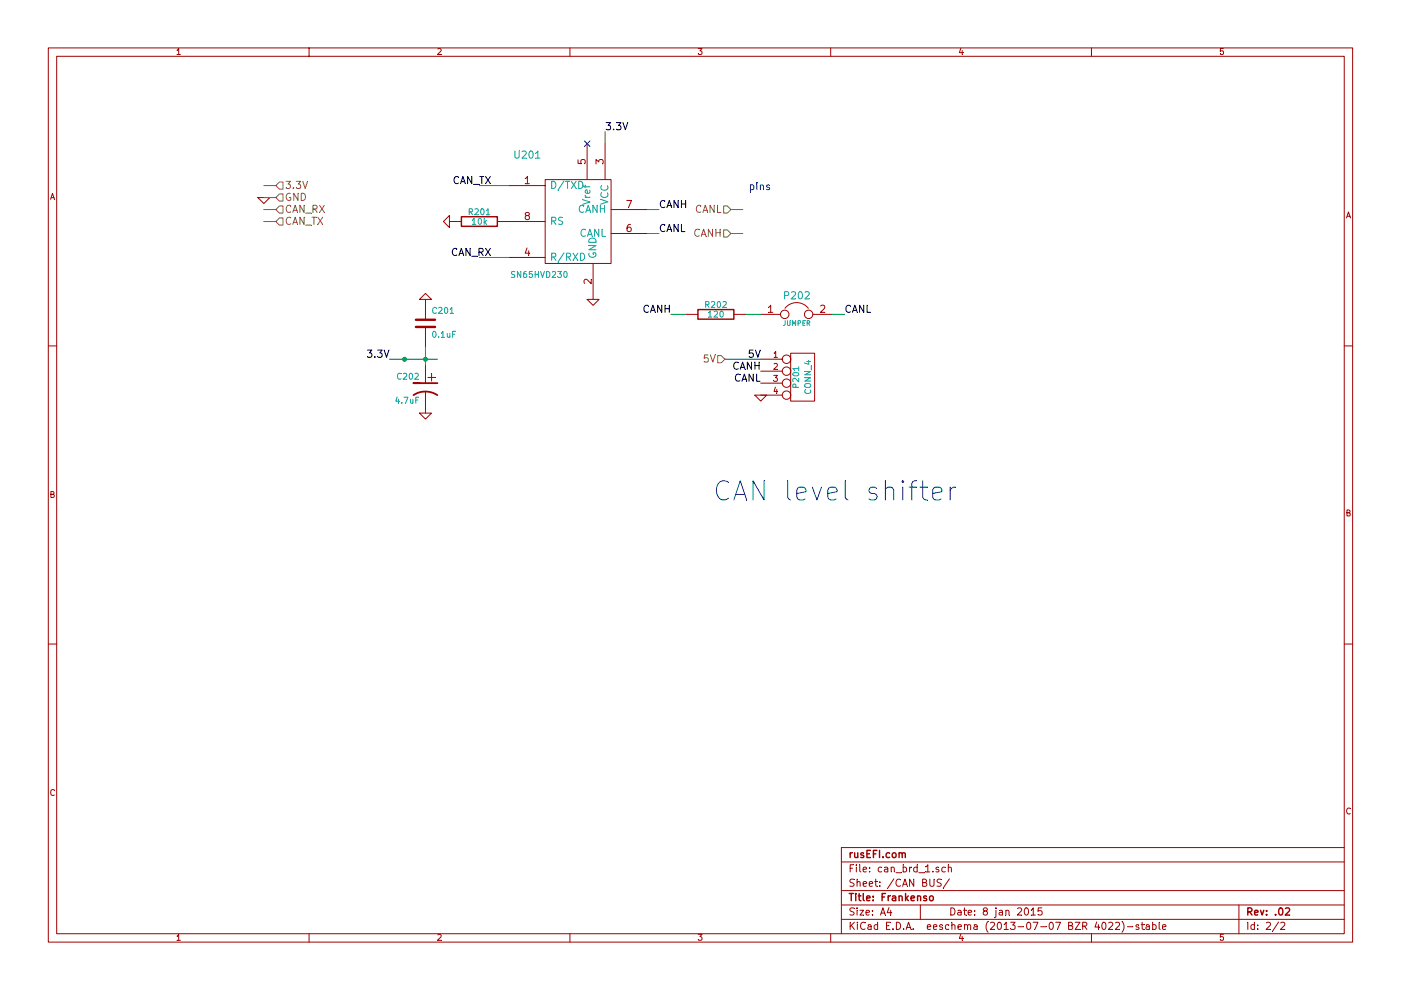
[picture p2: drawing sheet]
EESchema Schematic File Version 2
LIBS:power
LIBS:device
LIBS:conn
LIBS:linear
LIBS:regul
LIBS:art-electro-stm32
LIBS:art-electro-ic
LIBS:art-electro-power
LIBS:transistors
LIBS:art-electro-conn
LIBS:mini48-stm32-cache
EELAYER 27 0
EELAYER END
$Descr A4 11693 8268
encoding utf-8
Sheet 2 2
Title "Frankenso"
Date "8 jan 2015"
Rev ".02"
Comp "rusEFI.com"
Comment1 ""
Comment2 ""
Comment3 ""
Comment4 ""
$EndDescr
$Comp
L CP1 C202
U 1 1
P 3550 3250
F 0 "C202" H 3600 3350 50  0000 L CNN
F 1 "4.7uF" H 3600 3150 50  0000 L CNN
F 2 "SM0805" V 1130 2600 60  0001 C CNN
F 3 "" H 3550 3250 60  0001 C CNN
F 4 "TDK,CGA4J3X5R1H475K125AB" V 1130 2600 60  0001 C CNN "mfg,mfg#"
F 5 "DIGI,445-7882-6-ND" V 1130 2600 60  0001 C CNN "vend1,vend1#"
	1    3550 3250
	-1   0    0    -1  
$EndComp
$Comp
L C C201
U 1 1
P 3550 2700
F 0 "C201" H 3600 2800 50  0000 L CNN
F 1 "0.1uF" H 3600 2600 50  0000 L CNN
F 2 "SM0805" V 1130 2600 60  0001 C CNN
F 3 "" H 3550 2700 60  0001 C CNN
F 4 "AVX,08055C104KAT2A" V 1130 2600 60  0001 C CNN "mfg,mfg#"
F 5 "DIGI,478-1395-1-ND" V 1130 2600 60  0001 C CNN "vend1,vend1#"
	1    3550 2700
	1    0    0    -1  
$EndComp
$Comp
L GND #PWR033
U 1 1
P 3550 3450
F 0 "#PWR033" H 3550 3450 30  0001 C CNN
F 1 "GND" H 3550 3380 30  0001 C CNN
F 2 "" H 3550 3450 60  0001 C CNN
F 3 "" H 3550 3450 60  0001 C CNN
	1    3550 3450
	1    0    0    -1  
$EndComp
$Comp
L GND #PWR034
U 1 1
P 3550 2500
F 0 "#PWR034" H 3550 2500 30  0001 C CNN
F 1 "GND" H 3550 2430 30  0001 C CNN
F 2 "" H 3550 2500 60  0001 C CNN
F 3 "" H 3550 2500 60  0001 C CNN
	1    3550 2500
	-1   0    0    1   
$EndComp
$Comp
L GND #PWR035
U 1 1
P 4950 2500
F 0 "#PWR035" H 4950 2500 30  0001 C CNN
F 1 "GND" H 4950 2430 30  0001 C CNN
F 2 "" H 4950 2500 60  0001 C CNN
F 3 "" H 4950 2500 60  0001 C CNN
	1    4950 2500
	1    0    0    -1  
$EndComp
NoConn ~ 4900 1200
$Comp
L R R201
U 1 1
P 4000 1850
F 0 "R201" V 4080 1850 50  0000 C CNN
F 1 "10k" V 4000 1850 50  0000 C CNN
F 2 "SM0805" V 1130 2600 60  0001 C CNN
F 3 "" H 4000 1850 60  0001 C CNN
F 4 "BOURNS,CR0805-FX-1002ELF" V 1130 2600 60  0001 C CNN "mfg,mfg#"
F 5 "DIGI,CR0805-FX-1002ELFCT-ND" V 1130 2600 60  0001 C CNN "vend1,vend1#"
	1    4000 1850
	0    1    -1   0   
$EndComp
$Comp
L GND #PWR036
U 1 1
P 3750 1850
F 0 "#PWR036" H 3750 1850 30  0001 C CNN
F 1 "GND" H 3750 1780 30  0001 C CNN
F 2 "" H 3750 1850 60  0001 C CNN
F 3 "" H 3750 1850 60  0001 C CNN
	1    3750 1850
	0    1    1    0   
$EndComp
$Comp
L GND #PWR037
U 1 1
P 2200 1650
F 0 "#PWR037" H 2200 1650 30  0001 C CNN
F 1 "GND" H 2200 1580 30  0001 C CNN
F 2 "" H 2200 1650 60  0001 C CNN
F 3 "" H 2200 1650 60  0001 C CNN
	1    2200 1650
	1    0    0    -1  
$EndComp
Text Label 4100 1550 2    60   ~ 0
CAN_TX
Text Label 4100 2150 2    60   ~ 0
CAN_RX
Connection ~ -4675 3450
Wire Wire Line
	3550 2900 3550 3050
Connection ~ 3550 3000
Wire Wire Line
	3250 3000 3650 3000
Connection ~ 3375 3000
Wire Wire Line
	2200 1750 2300 1750
Wire Wire Line
	2200 1850 2300 1850
Wire Wire Line
	2200 1550 2300 1550
Wire Wire Line
	4250 2150 4000 2150
Wire Wire Line
	4250 1550 4000 1550
Text Label 5500 1750 0    60   ~ 0
CANH
Text Label 5500 1950 0    60   ~ 0
CANL
Wire Wire Line
	6200 1750 6100 1750
Wire Wire Line
	6200 1950 6100 1950
Wire Wire Line
	5400 1750 5500 1750
Wire Wire Line
	5400 1950 5500 1950
Text Label 5050 1100 0    60   ~ 0
3.3V
Wire Wire Line
	5050 1200 5050 1100
$Comp
L SN65HVD230 U201
U 1 1
P 4800 1850
F 0 "U201" H 4400 2400 60  0000 C CNN
F 1 "SN65HVD230" H 4500 1400 50  0000 C CNN
F 2 "SO8E" H 4800 1850 60  0001 C CNN
F 3 "" H 4800 1850 60  0000 C CNN
F 4 "TI,SN65HVD230QD" H 4800 1850 60  0001 C CNN "mfg,mfg#"
F 5 "digi,296-13123-5-ND" H 4800 1850 60  0001 C CNN "vend1,vend1#"
	1    4800 1850
	1    0    0    -1  
$EndComp
$Comp
L R R202
U 1 1
P 5975 2625
F 0 "R202" V 6055 2625 50  0000 C CNN
F 1 "120" V 5975 2625 50  0000 C CNN
F 2 "SM0805" V 1130 2600 60  0001 C CNN
F 3 "" H 5975 2625 60  0001 C CNN
F 4 "ECG,ERA6AEB121V" V 1130 2600 60  0001 C CNN "mfg,mfg#"
F 5 "DIGI,P120DACT-ND" V 1130 2600 60  0001 C CNN "vend1,vend1#"
	1    5975 2625
	0    1    -1   0   
$EndComp
$Comp
L JUMPER P202
U 1 1
P 6650 2625
F 0 "P202" H 6650 2775 60  0000 C CNN
F 1 "JUMPER" H 6650 2545 40  0000 C CNN
F 2 "JUMPER-2" V 1130 2600 60  0001 C CNN
F 3 "" H 6650 2625 60  0001 C CNN
F 4 "JUMPER-WIRE,0R" V 1130 2600 60  0001 C CNN "mfg,mfg#"
F 5 "JUMPER-WIRE,0R" V 1130 2600 60  0001 C CNN "vend1,vend1#"
	1    6650 2625
	1    0    0    -1  
$EndComp
Wire Wire Line
	6225 2625 6350 2625
Text Label 5600 2625 2    60   ~ 0
CANH
Text Label 7050 2625 0    60   ~ 0
CANL
Wire Wire Line
	6950 2625 7050 2625
Wire Wire Line
	5725 2625 5600 2625
Text Notes 5950 4200 0    160  ~ 0
CAN level shifter
Text Notes 6250 1600 0    60   ~ 0
pins
Text HLabel 6100 1950 0    60   Input ~ 0
CANH
Text HLabel 6100 1750 0    60   Input ~ 0
CANL
Wire Wire Line
	2200 1650 2300 1650
Text HLabel 2300 1550 2    60   Input ~ 0
3.3V
Text HLabel 2300 1650 2    60   Input ~ 0
GND
Text HLabel 2300 1750 2    60   Input ~ 0
CAN_RX
Text HLabel 2300 1850 2    60   Input ~ 0
CAN_TX
Text Label 3250 3000 2    60   ~ 0
3.3V
$Comp
L CONN_4 P201
U 1 1
P 6700 3150
F 0 "P201" V 6650 3150 50  0000 C CNN
F 1 "CONN_4" V 6750 3150 50  0000 C CNN
F 2 "SIL-4" H 6700 3150 60  0001 C CNN
F 3 "" H 6700 3150 60  0000 C CNN
	1    6700 3150
	1    0    0    -1  
$EndComp
Text Label 6350 3200 2    60   ~ 0
CANL
Text Label 6350 3100 2    60   ~ 0
CANH
$Comp
L GND #PWR038
U 1 1
P 6350 3300
F 0 "#PWR038" H 6350 3300 30  0001 C CNN
F 1 "GND" H 6350 3230 30  0001 C CNN
F 2 "" H 6350 3300 60  0001 C CNN
F 3 "" H 6350 3300 60  0001 C CNN
	1    6350 3300
	1    0    0    -1  
$EndComp
Text Label 6350 3000 2    60   ~ 0
5V
Text HLabel 6050 3000 0    60   Input ~ 0
5V
Wire Wire Line
	6350 3000 6050 3000
$EndSCHEMATC
